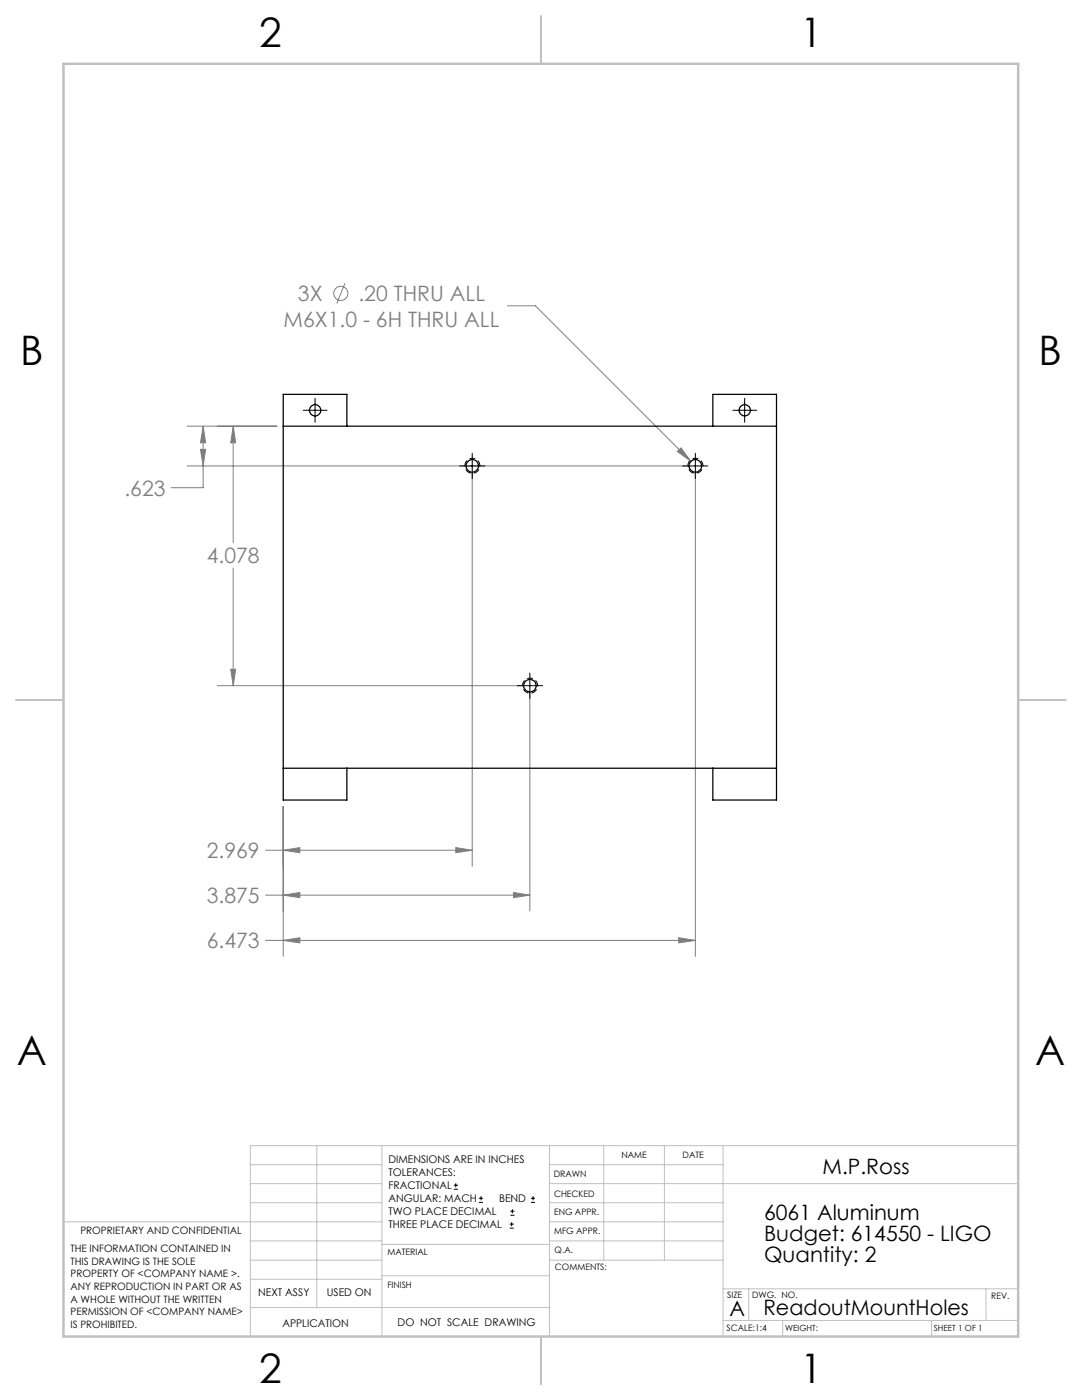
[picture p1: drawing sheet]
<svg xmlns="http://www.w3.org/2000/svg" width="216mm" height="279mm" viewBox="0 0 216 279" stroke-linecap="round" stroke-linejoin="round" font-family="sans-serif">
<g fill="none" stroke="#808080" stroke-width=".2">
<path d="M68.8 56.6l-1.6 4M101.2 61h5.6l31.1 31.1M37.4 85.1h17.8M37.4 93h100.1M40 89.7h1l-.5 3.3zM40.5 85.1l.5 3.3h-1zM40.5 85.1v12.2h-6.3M46.5 85.1l.5 3.3h-1zM46.5 85.1v23.2M94.2 94.3v78.6M135.1 90.1l.8-.7 2 2.7zM138.7 94.3v96.6"/>
<path d="M46.5 113.3v23.5M43.4 136.8h61.1M46 133.6h1l-.5 3.2zM105.7 138.1v43.7M53 169.7h41.2M53 178.6h52.7M56.5 169.7l3.3-.5v1zM56.5 178.6l3.3-.5v1zM56.5 160.9v30M90.9 169.2l3.3 .5-3.3 .5zM102.4 178.1l3.3 .5-3.3 .5zM53 187.7h85.7"/>
<path d="M56.5 187.7l3.3-.6v1.1zM135.4 187.1l3.3 .6-3.3 .5z"/>
<circle cx="68" cy="58.6" r="1.42"/>
</g>
<g fill="none" stroke="#000" stroke-width=".2">
<path d="M62.9 79.5v4.8M148.6 79.5v4.8M60.5 81.9h4.8M91.7 93h5.1M94.2 90.5v5M136.2 93h5.1M138.7 90.5v5M146.2 81.9h4.8M103.2 136.8h5.1M105.7 134.3v5.1M90.6 237.3h.8M90.6 236.5h.8"/>
<path d="M90.9 236.1v.9M95.6 240h.8M95.6 239.1h.8M96 238.7v.8M105.9 240h.9M105.9 239.1h.9M106.4 238.7v.8M101.7 245.1h.8M101.7 244.3h.8M101.8 242.5h.9M101.8 241.7h.9M102.1 243.9v.8"/>
<path d="M102.2 241.3v.8"/>
</g>
<path d="M94.3 91.5a1.5 1.5 0 0 1 1.3 2.2 1.5 1.5 0 0 1-2.6 .1 1.5 1.5 0 0 1 1.1-2.3h.2M138.8 91.5a1.5 1.5 0 0 1 1.3 2.2 1.5 1.5 0 0 1-2.6 .1 1.5 1.5 0 0 1 1.1-2.3h.2M105.8 135.3a1.5 1.5 0 0 1 1.3 2.2 1.5 1.5 0 0 1-2.6 .2 1.5 1.5 0 0 1 1.1-2.4h.2" fill="none" stroke="#000" stroke-width=".2" stroke-dasharray="1.3 .6" stroke-dashoffset=".7" stroke-linecap="butt"/>
<g fill="none" stroke="#c0c0c0" stroke-width=".2">
<path d="M50 232.4h26.2M50 236.2h26.2M63.2 228.6v32.3M76.2 228.6v38.1M109.6 228.6v38.1M109.6 232.4h34.7M109.6 236.2h93.6M120.5 228.6v22.9M132.6 228.6v22.9M144.3 228.6v38.1M203.2 228.6h-153.2v38.1M12.7 243.8h63.5"/>
<path d="M50 251.5h26.2M50 240h26.2M50 247.7h26.2M50 255.3h26.2M76.2 254.6h33.4M76.2 248.4h33.4M109.6 251.5h34.7M109.6 243.8h34.7M109.6 240h34.7M109.6 247.7h34.7M144.3 257.2h58.9M149.4 257.2v6.3"/>
<path d="M196.7 257.2v6.3M50 260.9h59.6M144.3 263.5h58.9M156.2 263.5v3.2M185.9 263.5v3.2"/>
</g>
<path d="M108 3.2v9.5M3.1 139.7h9.6M203.2 139.7h9.5M108 266.7v9.6" fill="none" stroke="#c0c0c0" stroke-width=".25"/>
<path d="M12.7 12.7h190.5v254h-190.5z" fill="none" stroke="#c0c0c0" stroke-width=".5"/>
<path d="M135.1 90.1l2.8 2-2-2.7zM90.9 169.2l3.3 .5-3.3 .5zM56.5 169.7l3.3-.5v1zM56.5 178.6l3.3-.5v1zM102.4 178.1l3.3 .5-3.3 .5zM56.5 187.7l3.3-.6v1.1zM135.4 187.1l3.3 .6-3.3 .5zM46.5 85.1l.5 3.3h-1zM46 133.6h1l-.5 3.2zM40 89.7h1l-.5 3.3zM40.5 85.1l.5 3.3h-1z" fill="#808080"/>
<g fill="none" stroke="#000" stroke-width=".25">
<path d="M56.5 85.1h98.4M69.2 85.1v-6.4h-12.7v81h12.7v-6.4M142.2 85.1v-6.4h12.7v81h-12.7v-6.4M56.5 153.3h98.4"/>
<circle cx="62.9" cy="81.9" r="1.12"/>
<circle cx="94.2" cy="93" r="1.25"/>
<circle cx="138.7" cy="93" r="1.24"/>
<circle cx="148.6" cy="81.9" r="1.11"/>
<circle cx="105.7" cy="136.9" r="1.25"/>
</g>
<g font-size="8.1">
<text x="51.7" y="9.3">2</text>
<text x="159.7" y="9.3">1</text>
<text x="4" y="72.8">B</text>
<text x="207.2" y="72.8">B</text>
<text x="3.3" y="212.5">A</text>
<text x="206.5" y="212.5">A</text>
<text x="51.7" y="276">2</text>
<text x="159.7" y="276">1</text>
</g>
<g font-size="4.2" fill="#808080">
<text x="56.6" y="65.2">M6X1.0 - 6H THRU ALL</text>
<text x="59.5" y="60.1">3X</text>
<text x="71.5" y="60.1">.20 THRU ALL</text>
<text x="24.8" y="98.9">.623</text>
<text x="41.3" y="112.4">4.078</text>
<text x="41.3" y="171.3">2.969</text>
<text x="41.3" y="180.2">3.875</text>
<text x="41.3" y="189.3">6.473</text>
</g>
<g font-size="4.2">
<text x="164.1" y="234.3">M.P.Ross</text>
<text x="152.5" y="243.5">6061 Aluminum</text>
<text x="152.5" y="247.7">Budget: 614550 - LIGO</text>
<text x="152.5" y="251.9">Quantity: 2</text>
<text x="145.6" y="262.7">A</text>
<text x="152.3" y="262.4">ReadoutMountHoles</text>
</g>
<g font-size="2.1">
<text x="77.5" y="232.2">DIMENSIONS ARE IN INCHES</text>
<text x="77.5" y="234.7">TOLERANCES:</text>
<text x="77.5" y="237.3">FRACTIONAL</text>
<text x="77.5" y="239.9">ANGULAR: MACH</text>
<text x="99.6" y="239.9">BEND</text>
<text x="77.5" y="242.5">TWO PLACE DECIMAL</text>
<text x="77.5" y="245.1">THREE PLACE DECIMAL</text>
<text x="51.5" y="258.7">NEXT ASSY</text>
<text x="65.2" y="258.6">USED ON</text>
<text x="56.3" y="264.8">APPLICATION</text>
<text x="79.3" y="264.6">DO NOT SCALE DRAWING</text>
</g>
<g font-size="2">
<text x="14.1" y="249.9">THE INFORMATION CONTAINED IN</text>
<text x="16" y="246.3">PROPRIETARY AND CONFIDENTIAL</text>
<text x="14.1" y="252.4">THIS DRAWING IS THE SOLE</text>
<text x="14.1" y="254.9">PROPERTY OF &lt;COMPANY NAME &gt;.</text>
<text x="14.1" y="257.4">ANY REPRODUCTION IN PART OR AS</text>
<text x="14.1" y="260">A WHOLE WITHOUT THE WRITTEN</text>
<text x="14.1" y="262.5">PERMISSION OF &lt;COMPANY NAME&gt;</text>
<text x="14.1" y="265">IS PROHIBITED.</text>
</g>
<g font-size="1.8">
<text x="124" y="231.1">NAME</text>
<text x="136.2" y="231.1">DATE</text>
<text x="110.5" y="234.8">DRAWN</text>
<text x="110.5" y="238.9">CHECKED</text>
<text x="110.6" y="242.5">ENG APPR.</text>
<text x="77.3" y="250.5">MATERIAL</text>
<text x="110.6" y="246.3">MFG APPR.</text>
<text x="110.7" y="250">Q.A.</text>
<text x="77.3" y="257">FINISH</text>
<text x="110.7" y="253.5">COMMENTS:</text>
<text x="145.1" y="259">SIZE</text>
<text x="150.1" y="259.1">DWG. NO.</text>
<text x="197.8" y="259.2">REV.</text>
<text x="145" y="265.7">SCALE:1:4</text>
</g>
<g font-size="1.7">
<text x="156.7" y="265.7">WEIGHT:</text>
<text x="186.3" y="265.7">SHEET 1 OF 1</text>
</g>
</svg>
